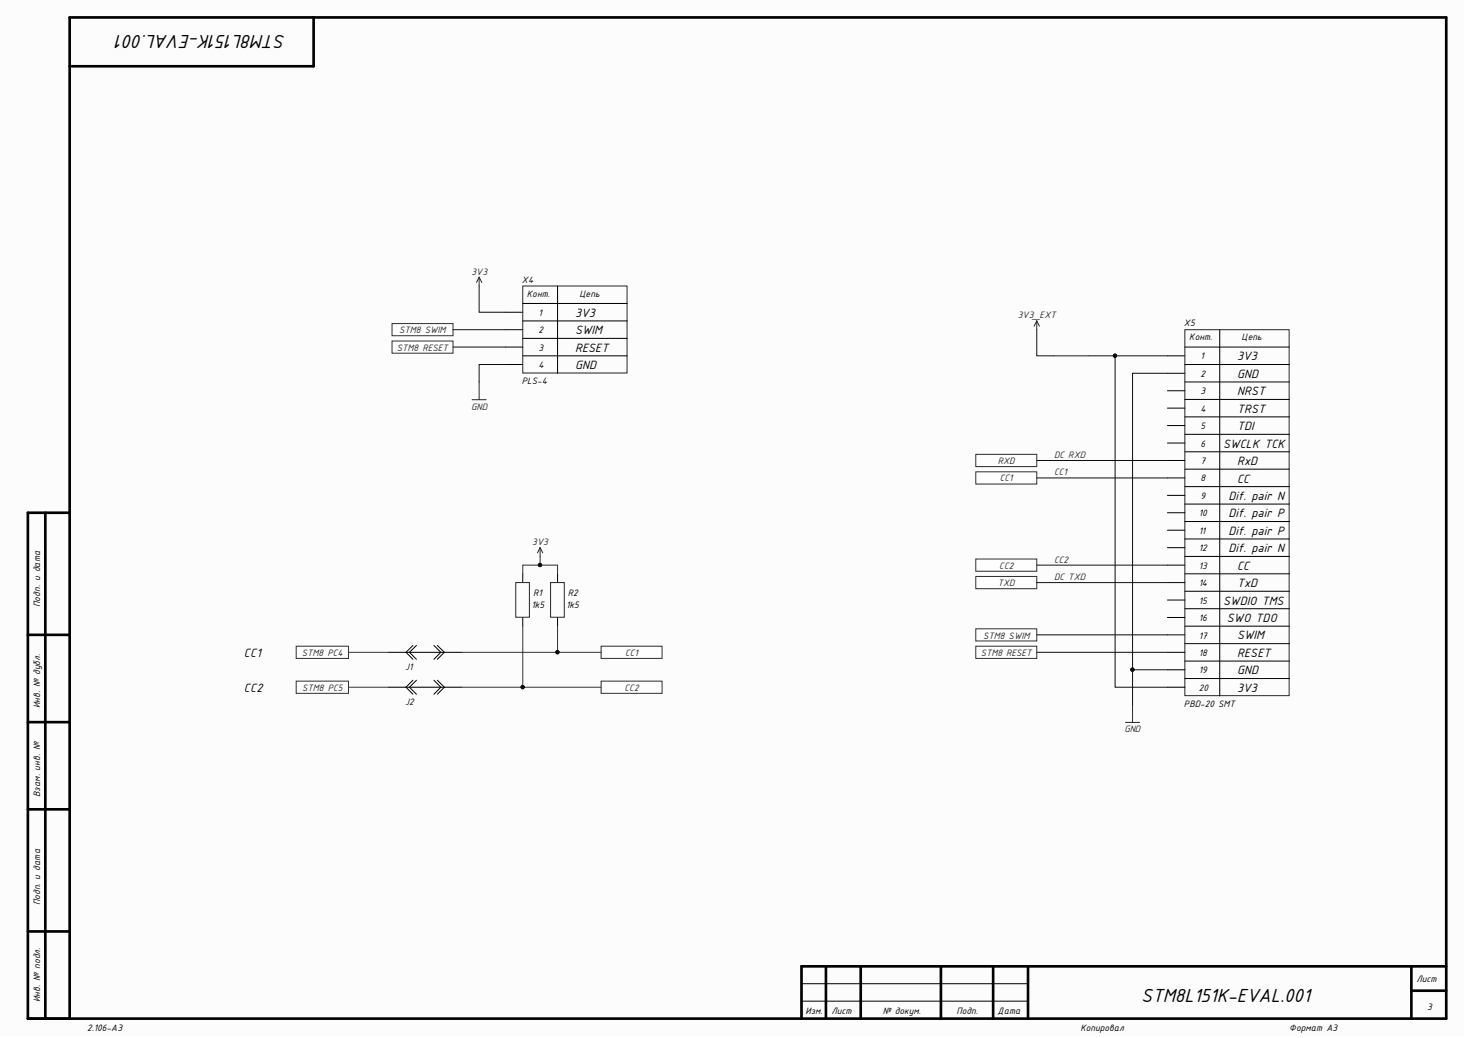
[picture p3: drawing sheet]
<svg xmlns="http://www.w3.org/2000/svg" width="420mm" height="297mm" viewBox="0 0 420 297" stroke-linecap="round" stroke-linejoin="round" font-family="sans-serif">
<path d="M0 0h419v296.4h-419z" fill="#fcfcfc"/>
<g fill="none" stroke="#000" stroke-width=".76">
<path d="M89.8 5v14h-69.9M13 146.7v144.8M19.9 146.7h-11.9v144.8h406.1v-286.5h-394.2v286.5M8 181.7h11.9M8 206.7h11.9M8 231.6h11.9M8 266.5h11.9M236.5 276.5v15M246.5 276.5v15M269.4 276.5v15M284.4 276.5v15M294.4 276.5v15"/>
<path d="M404.2 276.5v15M414.1 276.5h-184.6v15M404.2 283.5h9.9"/>
</g>
<g fill="none" stroke="#000" stroke-width=".29">
<path d="M144.7 99.3h5M144.7 89.4h5M144.7 94.3h5M149.7 86.8h29.9M149.7 91.8h29.9M149.7 96.8h29.9M159.7 81.8v25M339.3 99.3h29.9M349.3 94.3v104.8M144.7 104.3h5M149.7 101.8h29.9M334.3 101.8h5"/>
<path d="M334.3 106.8h5M334.3 111.8h5M334.3 116.8h5M339.3 104.3h29.9M339.3 109.3h29.9M339.3 114.3h29.9M339.3 119.3h29.9M334.3 121.8h5M334.3 126.8h5M334.3 131.8h5M334.3 136.8h5M339.3 124.3h29.9"/>
<path d="M339.3 129.3h29.9M339.3 134.3h29.9M339.3 139.3h29.9M334.3 141.8h5M334.3 146.7h5M334.3 151.7h5M334.3 156.7h5M339.3 144.2h29.9M339.3 149.2h29.9M339.3 154.2h29.9M339.3 159.2h29.9M334.3 161.7h5"/>
<path d="M334.3 166.7h5M334.3 171.7h5M334.3 176.7h5M339.3 164.2h29.9M339.3 169.2h29.9M339.3 174.2h29.9M339.3 179.2h29.9M334.3 181.7h5M334.3 186.7h5M334.3 191.7h5M334.3 196.7h5M339.3 184.2h29.9"/>
<path d="M339.3 189.2h29.9M339.3 194.2h29.9M229.5 286.5h64.9M229.5 281.5h64.9"/>
</g>
<path d="M137.2 79.3v2.5M137.2 79.3l-.8 1.5M137.2 79.3l.8 1.5M149.7 81.8h29.9v24.9h-29.9zM339.3 94.3h29.9v104.8h-29.9zM135.2 114.4h4M137.2 109.3v5.1" fill="none" stroke="#262626" stroke-width=".29"/>
<g fill="#fefefe" stroke="#2e2e2e" stroke-width=".29">
<path d="M112.3 97.6h17.4v3.5h-17.4z" fill-rule="evenodd"/>
<path d="M112.3 92.6h17.4v3.5h-17.4z" fill-rule="evenodd"/>
</g>
<path d="M322.3 206.7h4M324.3 201.7v5" fill="none" stroke="#262626" stroke-width=".29"/>
<g fill="#fefefe" stroke="#2e2e2e" stroke-width=".29">
<path d="M279.4 135h17.5v3.5h-17.5z" fill-rule="evenodd"/>
<path d="M279.4 160h17.5v3.5h-17.5z" fill-rule="evenodd"/>
<path d="M279.4 130h17.5v3.5h-17.5z" fill-rule="evenodd"/>
<path d="M279.4 165h17.5v3.5h-17.5z" fill-rule="evenodd"/>
<path d="M279.4 184.9h17.5v3.5h-17.5z" fill-rule="evenodd"/>
<path d="M279.4 180h17.5v3.4h-17.5z" fill-rule="evenodd"/>
</g>
<path d="M296.9 91.8l-.8 1.5M296.9 91.8l.8 1.5M296.9 91.8v2.5" fill="none" stroke="#262626" stroke-width=".29"/>
<g fill="#fefefe" stroke="#2e2e2e" stroke-width=".29">
<path d="M172.1 184.9h17.5v3.5h-17.5z" fill-rule="evenodd"/>
<path d="M172.1 194.9h17.5v3.5h-17.5z" fill-rule="evenodd"/>
</g>
<path d="M149.7 164.2v2.5M149.7 176.7v2.5M159.7 164.2v2.5M159.7 176.7v2.5" fill="none" stroke="#000" stroke-width=".29"/>
<path d="M154.7 156.7l-.8 1.5M154.7 156.7l.7 1.5M154.7 156.7v2.5M147.7 166.7h3.9v9.9h-3.9zM157.7 166.7h3.9v9.9h-3.9z" fill="none" stroke="#262626" stroke-width=".29"/>
<g fill="#fefefe" stroke="#2e2e2e" stroke-width=".29">
<path d="M84.8 184.9h15v3.5h-15z" fill-rule="evenodd"/>
<path d="M84.8 194.9h15v3.5h-15z" fill-rule="evenodd"/>
</g>
<path d="M111.3 186.7h20.9M111.3 196.7h20.9M118.2 184.7l-1.9 2 1.9 2M118.2 194.7l-1.9 2 1.9 2M119.3 184.7l-2 2 2 2M119.3 194.7l-2 2 2 2M124.3 184.7l1.9 2-1.9 2M124.3 194.7l1.9 2-1.9 2M125.2 194.7l2 2-2 2M125.2 184.7l2 2-2 2" fill="none" stroke="#000" stroke-width=".29"/>
<g fill="none" stroke="#0e0e0e" stroke-width=".29">
<path d="M129.7 94.3h15M129.7 99.3h15M137.2 81.8v7.6h7.5M296.9 94.3v7.5h5M144.7 104.3h-7.5v5M311.8 101.8h7.5M334.3 106.8h-10v84.9h10M334.3 101.8h-15v94.9h15M296.9 136.8h37.4M296.9 131.8h37.4M296.9 161.7h37.4M296.9 166.7h37.4"/>
<path d="M296.9 181.7h37.4M296.9 186.7h37.4M324.3 191.7v10"/>
</g>
<g fill="#0e0e0e" stroke="#0e0e0e" stroke-width=".29">
<circle cx="324.3" cy="191.6" r=".47"/>
<circle cx="319.3" cy="101.8" r=".47"/>
<circle cx="159.6" cy="186.6" r=".47"/>
<circle cx="149.7" cy="196.6" r=".47"/>
<circle cx="154.6" cy="161.7" r=".47"/>
</g>
<path d="M301.9 101.8h9.9M154.7 159.2v2.5M149.7 164.2v-2.5h10v2.5M149.7 179.2v17.5M159.7 179.2v7.5M99.8 196.7h11.5M99.8 186.7h11.5M132.2 196.7h39.9M132.2 186.7h39.9" fill="none" stroke="#2e2e2e" stroke-width=".29"/>
<g font-size="5.8">
<text x="81.9" y="9.9" transform="rotate(-180 81.9 9.9)">STM8L151K-EVAL.001</text>
<text x="326.8" y="286.6">STM8L151K-EVAL.001</text>
</g>
<g font-size="3.7">
<text x="164.7" y="95.7">SWIM</text>
<text x="164.7" y="90.7">3V3</text>
<text x="164.7" y="100.7">RESET</text>
<text x="164.7" y="105.6">GND</text>
<text x="354.3" y="103.1">3V3</text>
<text x="354.3" y="108.1">GND</text>
<text x="354.3" y="113.2">NRST</text>
<text x="354.3" y="118.2">TRST</text>
<text x="354.3" y="123.1">TDI</text>
<text x="350.3" y="128.1">SWCLK TCK</text>
<text x="354.3" y="133.1">RxD</text>
<text x="351.8" y="143.1">Dif. pair N</text>
<text x="354.3" y="138.1">CC</text>
<text x="351.8" y="148.1">Dif. pair P</text>
<text x="351.8" y="153.1">Dif. pair P</text>
<text x="351.8" y="158">Dif. pair N</text>
<text x="354.3" y="163">CC</text>
<text x="350.3" y="173">SWDIO TMS</text>
<text x="354.3" y="168">TxD</text>
<text x="351.3" y="178">SWO TDO</text>
<text x="354.3" y="183">SWIM</text>
<text x="69.9" y="188">CC1</text>
<text x="354.3" y="188">RESET</text>
<text x="69.9" y="197.9">CC2</text>
<text x="354.3" y="197.9">3V3</text>
<text x="354.3" y="193">GND</text>
</g>
<g font-size="2.9" fill="#262626">
<text x="135" y="78.6">3V3</text>
<text x="114.3" y="95.3">STM8 SWIM</text>
<text x="291.5" y="91">3V3_EXT</text>
<text x="113.6" y="100.3">STM8 RESET</text>
<text x="134.9" y="117.2">GND</text>
<text x="301.9" y="131">DC RXD</text>
<text x="285.7" y="132.8">RXD</text>
<text x="286.3" y="137.8">CC1</text>
<text x="301.9" y="136">CC1</text>
<text x="152.4" y="155.9">3V3</text>
<text x="301.9" y="161">CC2</text>
<text x="285.7" y="167.8">TXD</text>
<text x="286.2" y="162.8">CC2</text>
<text x="301.9" y="166">DC TXD</text>
<text x="281.5" y="182.7">STM8 SWIM</text>
<text x="86.4" y="187.7">STM8 PC4</text>
<text x="179" y="187.7">CC1</text>
<text x="280.8" y="187.7">STM8 RESET</text>
<text x="86.5" y="197.7">STM8 PC5</text>
<text x="178.9" y="197.7">CC2</text>
<text x="322" y="209.5">GND</text>
</g>
<g font-size="2.9">
<text x="149.5" y="80.9">X4</text>
<text x="150.9" y="84.9">Конт.</text>
<text x="165.9" y="84.9">Цепь</text>
<text x="154.2" y="90.3">1</text>
<text x="154.2" y="95.3">2</text>
<text x="339" y="93.3">X5</text>
<text x="154.2" y="100.3">3</text>
<text x="340.6" y="97.4">Конт.</text>
<text x="355.5" y="97.4">Цепь</text>
<text x="154.2" y="105.3">4</text>
<text x="343.8" y="102.9">1</text>
<text x="343.8" y="107.8">2</text>
<text x="149.5" y="109.9">PLS-4</text>
<text x="343.8" y="112.8">3</text>
<text x="343.8" y="117.8">4</text>
<text x="343.8" y="122.8">5</text>
<text x="343.8" y="127.8">6</text>
<text x="343.8" y="132.8">7</text>
<text x="343.8" y="137.8">8</text>
<text x="343.8" y="142.7">9</text>
<text x="343.3" y="147.7">10</text>
<text x="343.3" y="152.8">11</text>
<text x="343.3" y="157.8">12</text>
<text x="343.3" y="162.8">13</text>
<text x="343.3" y="167.8">14</text>
<text x="11.5" y="173.7" transform="rotate(-90 11.5 173.7)">Подп. и дата</text>
<text x="152.7" y="170.5">R1</text>
<text x="162.6" y="170.5">R2</text>
<text x="343.3" y="172.8">15</text>
<text x="152.2" y="174">1k5</text>
<text x="162.1" y="174">1k5</text>
<text x="343.3" y="177.7">16</text>
<text x="343.3" y="182.7">17</text>
<text x="343.3" y="187.7">18</text>
<text x="343.3" y="192.7">19</text>
<text x="343.3" y="197.7">20</text>
<text x="11.5" y="202.7" transform="rotate(-90 11.5 202.7)">Инв. № дубл.</text>
<text x="339" y="202.3">PBD-20 SMT</text>
<text x="11.5" y="228.1" transform="rotate(-90 11.5 228.1)">Взам. инв. №</text>
<text x="11.5" y="259" transform="rotate(-90 11.5 259)">Подп. и дата</text>
<text x="405.6" y="281">Лист</text>
<text x="11.5" y="286.7" transform="rotate(-90 11.5 286.7)">Инв. № подл.</text>
<text x="230.7" y="290.1">Изм.</text>
<text x="238.1" y="290.1">Лист</text>
<text x="252.8" y="290.1">№ докум.</text>
<text x="273.9" y="290.1">Подп.</text>
<text x="285.7" y="290.1">Дата</text>
<text x="408.7" y="289.1">3</text>
<text x="24.9" y="295.1">2.106-A3</text>
<text x="309.4" y="295.1">Копировал</text>
<text x="369.2" y="295.1">Формат А3</text>
</g>
<g font-size="2.9" fill="#0e0e0e">
<text x="116" y="191.8">J1</text>
<text x="116" y="201.7">J2</text>
</g>
</svg>
